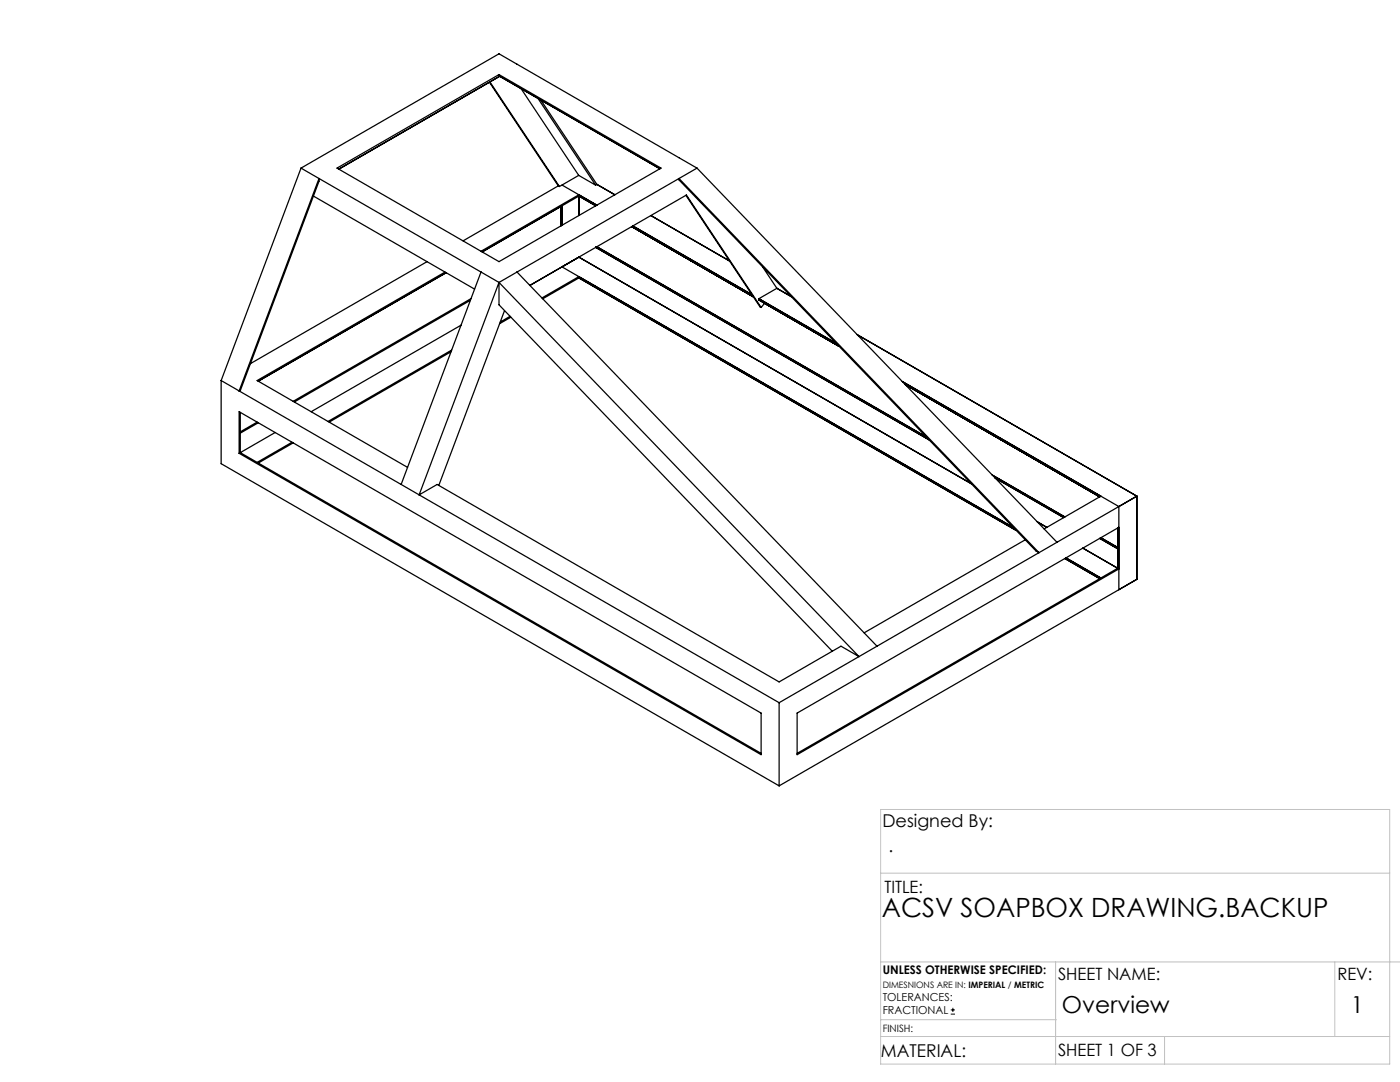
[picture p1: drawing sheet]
<svg xmlns="http://www.w3.org/2000/svg" width="279mm" height="216mm" viewBox="0 0 279 216" stroke-linecap="round" stroke-linejoin="round" font-family="sans-serif">
<path d="M189.7 202.4h.9M189.7 201.5h.9M190.2 201.1v.8" fill="none" stroke="#000" stroke-width=".2"/>
<path d="M175.8 161.5h101.6v50.8h-101.6zM175.8 174.2h101.6M175.8 191.9h103.6M210.7 191.9v20.4M266.4 191.9v14.9M175.8 206.8h101.6M175.8 203.5h35M232.4 206.8v5.5" fill="none" stroke="#c0c0c0" stroke-width=".2"/>
<g fill="none" stroke="#000" stroke-width=".25">
<path d="M97.7 16.4l13.7 20.7M97.8 16.3l13.8 20.9M99.6 14.9v.2l32.1 18.6M99.7 15.2l-32.1 18.6M99.7 15.2h.1M104 17.7l11.5 17.3M107.4 19.6l11.5 17.3M107.9 20l11.2 16.8M60.1 33.5l39.5-22.8 39.5 22.8M60.1 33.5l3.6 2.1M60.1 33.5l-16 42.4M62.6 39.1l32.1 18.6"/>
<path d="M63.7 35.6l35.9 20.8M63.7 35.6v.6l-15.7 41.7-.3 .1zM67.3 33.5l32.3-18.6 32.3 18.6-32.3 18.7zM111.4 37.1l-19 11M111.4 37.1l.2 .1M112.2 36.9l6.9 4M115.5 35l-3.9 2.2M115.5 35l3.4 1.9M119.1 36.8l-.2 .1M119.1 36.8l3.6 2.1M135.5 35.6v.3l71.2 74 .7 .4M135.5 35.6l71.9 74.7"/>
<path d="M135.5 35.6l-32.3 18.7M136.9 39l14.8 22.2 .2 .2M139.1 33.5l71.8 74.7M139.1 33.5l-3.6 2.1M85.2 52.2l-35.2 20.4M88.8 54.3l-37.5 21.6 30 17.4M89 54.4l-37.5 21.7M93.9 59.9l-35.2 20.3M94 59.6l-35.5 20.5M96 54.3l-15.9 42.4M99.6 56.4l71.8 74.6-3.6-2.1-12.3 7.2-68.3-39.4-3.6 2M99.6 56.4v4.4l66.5 69.1"/>
<path d="M99.6 56.4l-16 42.3M103.2 54.3l71.8 74.6M103.2 54.3l-3.6 2.1M105.7 56.9l31.3-18 14.9 22.5M111.9 41.2v3.9M112.2 53.3l90.1 52M112.2 41.1v3.9M112.2 53.2v.1M115.5 51.3l78.3 45.2M115.5 51.3l-9.7 5.7M115.5 55.5v-.3l-7.3 4.3M115.5 43v-4.1l-19.5 11.2"/>
<path d="M115.5 51.3h.1M115.5 55.5l87.3 50.4M115.5 55.5l-7.2 4.1M118.9 41.1l-3.4-2-19.3 11.2M118.9 49.4l66.5 38.4M118.9 49.4h.1M119.1 49.2l65.8 38M119.1 49.2h.1M126.1 45.2l24.2 14M126.3 45.1l23.8 13.7M129.9 43l15.7 9.1M151.4 59.6v.3l16.1 9.2"/>
<path d="M151.4 59.6l15.5 8.9M152.2 53.2l2.8 4.3M155 57.5l-3.6 2.1M155 57.5l2.9 1.7M44.1 75.9v16.6l111.4 64.3M44.1 75.9l39.5 22.8M90 70.2l-24.3 14M90.1 69.9l-24.6 14.2M92 64.9l-29.9 17.3M100.7 62l-13.1 34.9M101.8 63.1l-2 1.2M102 63.3l-2.3 1.3"/>
<path d="M152.6 60.5l-.7 .9M171.1 66.8l55.8 32.2M180.1 76.1l43.2 25M180.6 76.7l38.9 22.4M47.7 82.2l104.2 60.1v8.3l-104.2-60.1zM48 90.3l-.3 .2M48 90.3l103.9 60M48 82.3v8M51.3 84.2l-3.3 2M51.5 84.4l-3.5 2M54.9 86.3l-6.9 4M58.3 88.2l-7 4.1"/>
<path d="M58.5 88.4l-7 4M83.6 98.7l71.9 41.5M198 94.8l14.5 8.4M198.6 95.4l13.7 7.9M219.7 99l-11.3 6.5M226.9 99l-19.5 11.3M226.9 99v16.6M226.9 99l-3.6 2.1M204.6 107.7l-32.1 18.6M207 104.1l1.9 1.1M207.4 110.3l-32.4 18.6M212.5 111.4l7 4.1"/>
<path d="M212.7 111.3l7 4M219.5 107.4l3.6 2.1M219.7 107.3l3.4 1.9M223.1 105.4v8l-64 36.9M223.3 105.2l-64.2 37.1v8.3l64.2-37.1-7.2-4.1M223.3 101.1v16.6l3.6-2.1M226.9 115.6l-71.4 41.2M175 128.9l-19.5 11.3M155.5 140.2v16.6"/>
</g>
<text font-size="5.3" x="176" y="182.9">ACSV SOAPBOX DRAWING.BACKUP</text>
<g font-size="4.7">
<text x="211.9" y="202.1">Overview</text>
<text x="269.6" y="202.1">1</text>
</g>
<g font-size="3.5">
<text x="176.1" y="165">Designed By:</text>
<text x="177.3" y="169.9">.</text>
<text x="175.8" y="210.8">MATERIAL:</text>
</g>
<g font-size="3.4">
<text x="176.5" y="178.1">TITLE:</text>
<text x="211.2" y="195.5">SHEET NAME:</text>
<text x="266.9" y="195.5">REV:</text>
<text x="211.2" y="210.8">SHEET 1 OF 3</text>
</g>
<text font-size="2.4" x="176.2" y="194.4">UNLESS OTHERWISE SPECIFIED:</text>
<g font-size="2.2">
<text x="176.2" y="199.7">TOLERANCES:</text>
<text x="176.2" y="202.3">FRACTIONAL</text>
</g>
<text font-size="2" x="176.2" y="205.9">FINISH:</text>
<text font-size="1.8" x="176.2" y="197.1">DIMESNIONS ARE IN: IMPERIAL / METRIC</text>
</svg>
